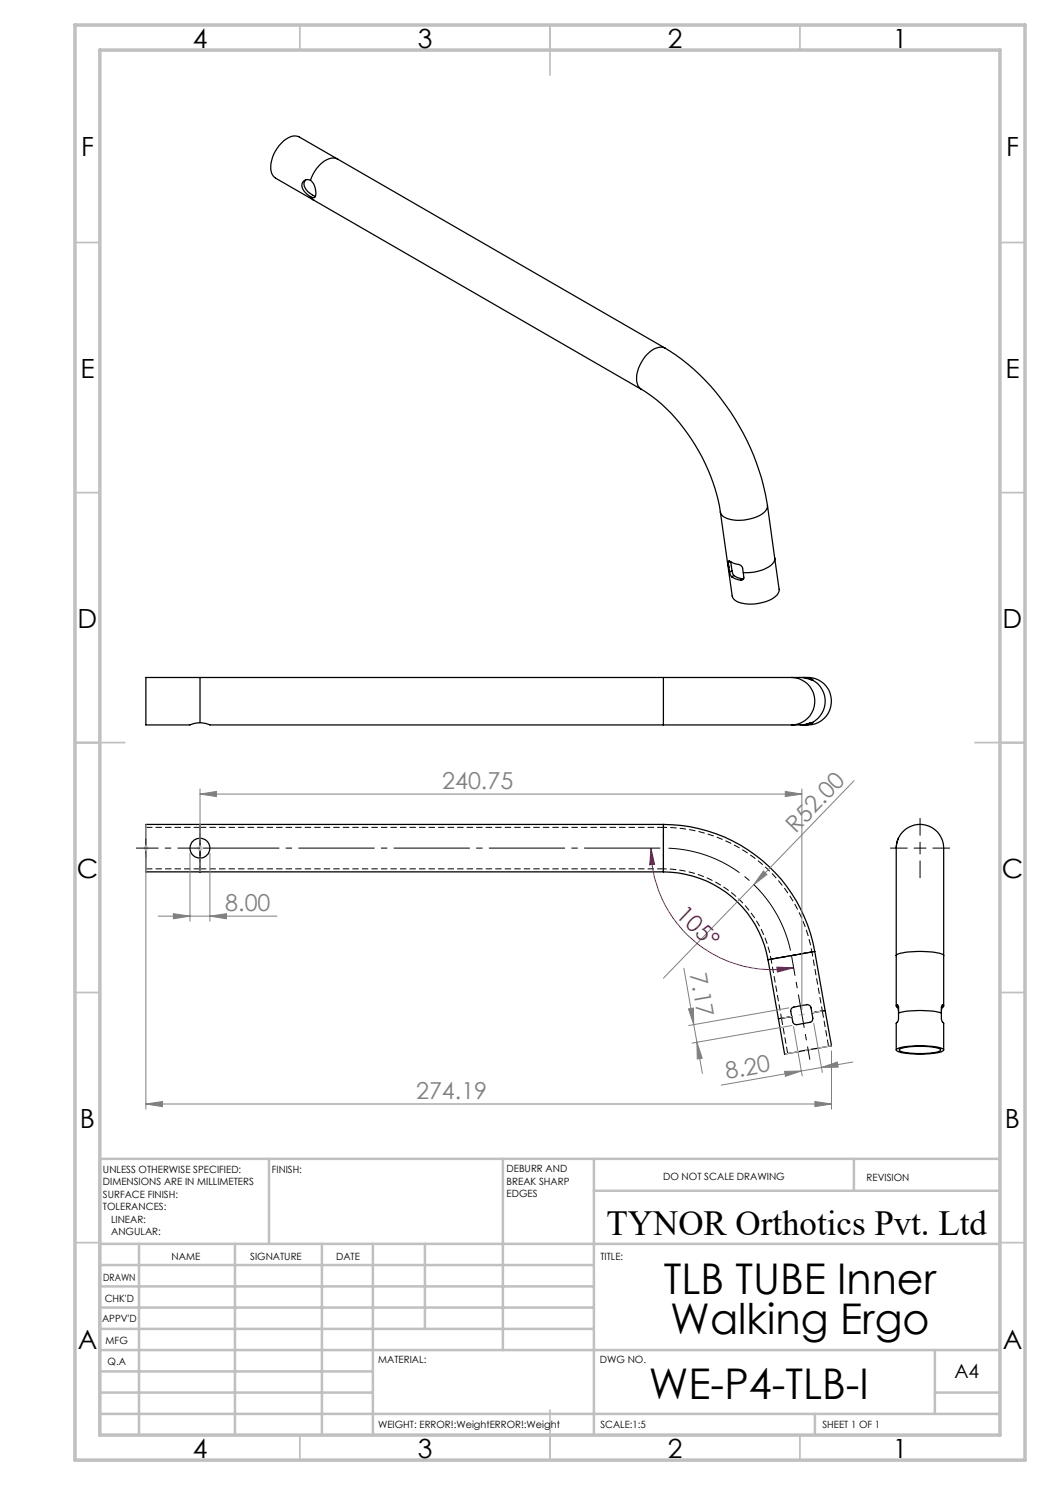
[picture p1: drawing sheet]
<svg xmlns="http://www.w3.org/2000/svg" width="210mm" height="297mm" viewBox="0 0 210 297" stroke-linecap="round" stroke-linejoin="round" font-family="sans-serif">
<path d="M162.4 190.4a30.2 30.2 0 0 0-29.7-24.9M158.4 203.3l-2.1 .3 2.1-.3M162.4 202.6l2.1-.4-2.1 .4" fill="none" stroke="#000" stroke-width=".2" stroke-dasharray="1.3 .6" stroke-dashoffset=".5" stroke-linecap="butt"/>
<path d="M29.2 173.8h10.8M40 173.8h92.7M40 165.5h-10.8M132.7 173.8v-8.3v8.3M132.7 165.5h-92.7M154.2 191.8l8.2-1.4-8.2 1.4" fill="none" stroke="#000" stroke-width=".2" stroke-dasharray="1.3 .6" stroke-linecap="butt"/>
<path d="M156.3 203.6l1.2 7.1M165.7 209.3l-1.2-7.1" fill="none" stroke="#000" stroke-width=".2" stroke-dasharray="1.3 .6" stroke-dashoffset="-.1" stroke-linecap="butt"/>
<path d="M40 164.9v9.5M132.7 173.8a21.9 21.9 0 0 1 21.5 18M132.7 164.9v9.5M163 190.3l-9.4 1.6" fill="none" stroke="#000" stroke-width=".2" stroke-dasharray="1.3 .6" stroke-dashoffset=".6" stroke-linecap="butt"/>
<path d="M40 171.6v2.2v-2.2M40 167.6v-2.1v2.1M154.2 191.8l2.1 11.8M164.5 202.2l-2.1-11.8" fill="none" stroke="#000" stroke-width=".2" stroke-dasharray="1.3 .6" stroke-dashoffset=".4" stroke-linecap="butt"/>
<path d="M158.4 203.3l-2.7 .4M165.1 202.1l-2.7 .5" fill="none" stroke="#000" stroke-width=".2" stroke-dasharray="1.3 .6" stroke-dashoffset=".2" stroke-linecap="butt"/>
<g fill="none" stroke="#000" stroke-width=".25">
<path d="M61.2 35.9a1.33 1.33 0 0 0 0 1.9l.9 .9 1 .6M62.1 36.1a3.3 3.3 0 0 1 .9 3.3l-.2 .1-.7-.2M62.1 36.1a1.19 1.19 0 0 0-1.4 .2 1.19 1.19 0 0 0-.2 1.4 4 4 0 0 0 1.6 1.6M62.1 39.3l.7 .7M67.5 31.8a2.89 2.89 0 0 0-3.2 .9l-1.3 1.5-.9 1.9M128.3 77.9a35.4 35.4 0 0 1 14.3 18.5l1.1 3.7 .4 2.3M133 69.6a45.6 45.6 0 0 1 19.3 26.1l1.2 5.4M133 69.6l-73.1-42.2a3 3 0 0 0-3.6 1.2 6.4 6.4 0 0 0-1.9 6.2l.7 .8 73.2 42.3M133 69.7a3.1 3.1 0 0 0-3.5 1.1 6.5 6.5 0 0 0-1.9 6.3l.7 .8M144.1 102.4l2.3 16.8a2.5 2.5 0 0 0 2.6 1.6 8.4 8.4 0 0 0 6.4-1.8l.5-1-1-6.4M145.6 112.9l.2 .6M145.7 112.6l.1-.5 .9 .5a2.16 2.16 0 0 1 1.8 1l.2 .9"/>
<path d="M145.7 112.6l.1 .9M145.8 113.5l.1 .9M145.9 114.4l.4 1M146 112.3l-.3 .3M146.2 112.4l.2 1.7M146.2 112.4v.1M146.3 115.4l.8 .4 1 .2M146.4 114.1l.4 1M146.4 114.1l-.5 .3M146.8 115.1l.7 .4 1.1 .3M146.8 115.1l-.5 .3M148.6 115.8h.1"/>
<path d="M148.6 115.8l-.5 .2M148.7 114.5l.1 1a.48 .48 0 0 1-.7 .5M153.5 101.1a2.68 2.68 0 0 1-2.2 2.3 7.2 7.2 0 0 1-6.9-.3l-.3-.7M153.5 101.1l1.4 10.5M154.9 111.6l.1 .1a2.45 2.45 0 0 1-1.7 1.9l-1.2 .5-1.4 .3-2 .1M40 135.5v9M132.7 135.5h25.6M132.7 135.5h-103.5v9.5h8.8l2-.5M132.7 135.5v9.5M158.3 135.5h2.1l2.2 .5-.6-.3M158.3 135.5a4.7 4.7 0 0 1 4.7 4.7 4.7 4.7 0 0 1-4.7 4.8M160.4 135.5l1.6 .2"/>
<path d="M160.7 135.5a4.8 4.8 0 0 1 5.6 4.7 4.8 4.8 0 0 1-5.6 4.8M162 135.7v.2M162.4 136a4.8 4.8 0 0 1 2.6 4.2 4.8 4.8 0 0 1-2.6 4.3M40 144.5l2 .5h90.7M132.7 145h25.6M162 144.8l.6-.3-2.2 .5h-2.1M162 144.8l-1.6 .2M162 144.6v.2M40 167.6a1.99 1.99 0 0 1 2 2 1.99 1.99 0 0 1-2 2M40 167.6a1.99 1.99 0 0 0-2 2 1.99 1.99 0 0 0 2 2M40 164.9v2.7M40 171.6v2.8"/>
<path d="M40 167.6v4.1M132.7 174.4a21.3 21.3 0 0 1 20.9 17.5M132.7 164.9a30.8 30.8 0 0 1 30.2 25.4M132.7 164.9h-103.5v9.5h103.5M132.7 164.9v9.5M179.2 169.6a4.8 4.8 0 0 1 5.2-4.7 4.8 4.8 0 0 1 4.3 5.6v20.6M179.2 169.6v21.5M179.3 168.9l-.1 .7M179.7 167.6l-.4 1.2M153.6 191.9l2.1 11.9M162.9 190.3l-9.3 1.6M162.9 190.3l2.1 11.8"/>
<path d="M179.2 191.1a4.6 4.6 0 0 1 3.1-.7l1.4-.1a10.8 10.8 0 0 1 5 .7v.1M179.2 191.1v10.1M188.7 191.1v10.1M158.3 201.6l.5-.2 2.7-.5a.74 .74 0 0 1 .7 .7l.4 2.1a.96 .96 0 0 1-1.3 .9h-.3a3.1 3.1 0 0 1-2.3 .1l-.2-.4-.3-2zM158.4 203.3l-2.7 .5M165 202.1l1.3 7.1h-.3l-9.1 1.6-1.2-7M165 202.1l-2.6 .5M179.3 209.8a17.4 17.4 0 0 1 7.6-.5l1.6 .4 .2 .4a5.8 5.8 0 0 1-3.4 .7h-.6a13.3 13.3 0 0 1-5.3-.6zM179.4 201.4l.3 .9M179.4 201.4h.3M179.5 200.9l.2 .4v2.4l-.1 .5-.4 .4v5.4M179.5 200.9a.23 .23 0 0 0-.3 .2 .23 .23 0 0 0 .2 .3"/>
<path d="M179.7 202.6a18.7 18.7 0 0 1 8.6 0M179.9 209.9a14.4 14.4 0 0 1 8.2 0v.2a13.3 13.3 0 0 1-6.6 .5l-1.2-.3-.4-.2zM188.3 201.4h.3M188.5 200.9h.1M188.6 200.9l-.3 .3v.4v2.1l.1 .5 .3 .4v5.4M188.6 201.4l-.3 .9M188.6 200.9a.24 .24 0 0 1 .1 .3 .24 .24 0 0 1-.1 .2"/>
</g>
<path d="M136.8 193.6l1.9 11.3M137.7 201.8l1-.2v3.3zM138.7 204.9l1.8 9.8M157.8 201.6l-20 3.5M158.4 205.1l-20 3.5" fill="none" stroke="#808080" stroke-width=".2"/>
<g fill="none" stroke="#c0c0c0" stroke-width=".35">
<path d="M60 5v5M110 5v10M160 5v5M15 48.5h5M200 48.5h5M15 98.5h5M200 98.5h5M15 148.5h10M195 148.5h10M15 198.5h5M200 198.5h5M15 248.5h5"/>
<path d="M200 248.5h5M60 287v5M110 282v10M160 287v5"/>
</g>
<g fill="none" stroke="#c0c0c0" stroke-width=".5">
<path d="M53.8 231.8v17M100.6 231.8v38.2M118.8 231.8v55.2M118.8 238.2h81.2M170.8 231.8v6.4M200 231.8h-180v55.2M20 248.8h180M20 257.3h98.8M20 253h98.8M27.8 248.8v38.2M47 248.8v38.2M64.4 248.8v38.2"/>
<path d="M74.6 248.8v38.2M85 248.8v17M20 265.8h98.8M20 261.5h98.8M20 278.5h54.6M20 274.3h54.6M20 270h180M187 278.5h13M187 270v12.8M20 282.8h180M163 282.8v4.2"/>
</g>
<path d="M15 5h190v287h-190zM20 10h180v277h-180z" fill="none" stroke="#c0c0c0" stroke-width=".7"/>
<path d="M137.7 201.8l1-.2v3.3z" fill="#808080"/>
<path d="M139.4 208.5l1 3.1-.9 .2z" fill="none" stroke="#808080" stroke-width=".2"/>
<path d="M139.4 208.5l1 3.1-.9 .2z" fill="#808080"/>
<path d="M156.9 214.3l3.4-.1-3.2 1.1zM158.7 205.3l1.7 9.9M162.7 204.6l1.8 9.9M170.6 212.4l-26.3 4.6" fill="none" stroke="#808080" stroke-width=".2"/>
<path d="M156.9 214.3l3.4-.1-3.2 1.1z" fill="#808080"/>
<path d="M164.3 213.5l3.2-1.1 .1 1z" fill="none" stroke="#808080" stroke-width=".2"/>
<path d="M164.3 213.5l3.2-1.1 .1 1z" fill="#808080"/>
<path d="M170.8 156.1l-20.1 20.8M150.7 176.9l-18 18.7M152.7 174.2l.7 .7-2.7 2z" fill="none" stroke="#808080" stroke-width=".2"/>
<path d="M152.7 174.2l.7 .7-2.7 2z" fill="#808080"/>
<path d="M130.2 169.6l.7 3.3-1 .1z" fill="none" stroke="#a0006e" stroke-width=".2"/>
<path d="M130.2 169.6l.7 3.3-1 .1z" fill="#a0006e"/>
<path d="M155.4 193.4l3.3 .2-3.2 .8z" fill="none" stroke="#a0006e" stroke-width=".2"/>
<path d="M155.4 193.4l3.3 .2-3.2 .8z" fill="#a0006e"/>
<path d="M130.2 169.6a24.3 24.3 0 0 0 28.5 24" fill="none" stroke="#a0006e" stroke-width=".2"/>
<path d="M40 158.8l3.3-.5v1zM40 157.8v10.8M40 158.8h120.4M160.4 157.8v44.1" fill="none" stroke="#808080" stroke-width=".2"/>
<path d="M28.7 169.6h1M28.8 169.3l.7 .7M29.2 169.2v.9M29.5 169.3l-.7 .7M39.5 169.6h1M39.7 169.3l.7 .7M40 169.2v.9M40.4 169.3l-.7 .7" fill="none" stroke="#c0c0c0" stroke-width=".2"/>
<path d="M156.3 203.6l8.2-1.4" fill="none" stroke="#c0c0c0" stroke-width=".2" stroke-dasharray="15.2 1.3 1.3 1.3" stroke-dashoffset="13" stroke-linecap="butt"/>
<path d="M29.2 164.9v9.5M40 164.9v9.5M156.9 210.8l9.4-1.7" fill="none" stroke="#c0c0c0" stroke-width=".2" stroke-dasharray="15.2 1.3 1.3 1.3" stroke-dashoffset="12.4" stroke-linecap="butt"/>
<path d="M38 169.6h4" fill="none" stroke="#c0c0c0" stroke-width=".2" stroke-dasharray="15.2 1.3 1.3 1.3" stroke-dashoffset="15.1" stroke-linecap="butt"/>
<path d="M40 158.8l3.3-.5v1z" fill="#808080"/>
<path d="M157.1 158.3l3.3 .5-3.3 .5z" fill="none" stroke="#808080" stroke-width=".2"/>
<path d="M157.1 158.3l3.3 .5-3.3 .5z" fill="#808080"/>
<path d="M29.2 170.6v51.2M166.3 210.2v11.6M29.2 220.8l3.3-.5v1zM29.2 220.8h137.1" fill="none" stroke="#808080" stroke-width=".2"/>
<path d="M29.2 220.8l3.3-.5v1z" fill="#808080"/>
<path d="M163 220.3l3.3 .5-3.3 .5z" fill="none" stroke="#808080" stroke-width=".2"/>
<path d="M163 220.3l3.3 .5-3.3 .5z" fill="#808080"/>
<path d="M38 170.6v13.7M42 170.6v13.7M31.6 183.2h23.8M34.7 182.7l3.3 .5-3.3 .6z" fill="none" stroke="#808080" stroke-width=".2"/>
<path d="M34.7 182.7l3.3 .5-3.3 .6z" fill="#808080"/>
<path d="M42 183.2l3.3-.5v1.1z" fill="none" stroke="#808080" stroke-width=".2"/>
<path d="M42 183.2l3.3-.5v1.1z" fill="#808080"/>
<path d="M158.3 191.1a26 26 0 0 0-25.6-21.5" fill="none" stroke="#000" stroke-width=".2" stroke-dasharray="15.2 1.3 1.3 1.3" stroke-dashoffset="-1" stroke-linecap="butt"/>
<path d="M40 169.6h92.7" fill="none" stroke="#000" stroke-width=".2" stroke-dasharray="15.2 1.3 1.3 1.3" stroke-dashoffset="-.6" stroke-linecap="butt"/>
<path d="M158.3 191.1l2.1 11.8" fill="none" stroke="#000" stroke-width=".2" stroke-dasharray="15.2 1.3 1.3 1.3" stroke-dashoffset="11.1" stroke-linecap="butt"/>
<path d="M40 169.6h-12.8" fill="none" stroke="#000" stroke-width=".2" stroke-dasharray="15.2 1.3 1.3 1.3" stroke-dashoffset="10.7" stroke-linecap="butt"/>
<path d="M160.4 202.9l1.6 9" fill="none" stroke="#000" stroke-width=".2" stroke-dasharray="15.2 1.3 1.3 1.3" stroke-dashoffset="12.6" stroke-linecap="butt"/>
<path d="M181.5 169.6h-3.5M184 169.6v-1.2M184 169.6h-1.2M184 169.6v1.3M184 169.6h1.3M184 167.1v-3.5M184 172.1v3.5M186.5 169.6h3.5" fill="none" stroke="#000" stroke-width=".2" stroke-dasharray="15.2 1.3 1.3 1.3" stroke-linecap="butt"/>
<g font-size="8.5">
<text x="132.8" y="258.8">TLB TUBE Inner</text>
<text x="134.1" y="266.9">Walking Ergo</text>
<text x="129.8" y="279.7">WE-P4-TLB-I</text>
</g>
<text font-size="7.1" x="121.3" y="246.9">TYNOR Orthotics Pvt. Ltd</text>
<g font-size="5.3">
<text x="38.5" y="9.5">4</text>
<text x="83.5" y="9.5">3</text>
<text x="133.5" y="9.5">2</text>
<text x="178.5" y="9.5">1</text>
<text x="16.2" y="31.2">F</text>
<text x="201.2" y="31.2">F</text>
<text x="16.1" y="75.5">E</text>
<text x="201.1" y="75.5">E</text>
<text x="15.5" y="125.5">D</text>
<text x="200.5" y="125.5">D</text>
<text x="15.4" y="175.5">C</text>
<text x="200.4" y="175.5">C</text>
<text x="16" y="225.5">B</text>
<text x="201" y="225.5">B</text>
<text x="15.5" y="269.7">A</text>
<text x="200.5" y="269.7">A</text>
<text x="38.5" y="291.5">4</text>
<text x="83.5" y="291.5">3</text>
<text x="133.5" y="291.5">2</text>
<text x="178.5" y="291.5">1</text>
</g>
<g font-size="4.7" fill="#808080">
<text x="88.4" y="157.8">240.75</text>
<text x="159.2" y="166.8" transform="rotate(-46 159.2 166.8)">R52.00</text>
<text x="45.1" y="182.2">8.00</text>
<text x="138" y="194.7" transform="rotate(80 138 194.7)">7.17</text>
<text x="145.4" y="215.8" transform="rotate(-10 145.4 215.8)">8.20</text>
<text x="83.2" y="219.8">274.19</text>
</g>
<text font-size="4.7" fill="#a0006e" x="135" y="183.2" transform="rotate(44 135 183.2)">105°</text>
<text font-size="3.9" x="190.9" y="275.5">A4</text>
<g font-size="2">
<text x="20.6" y="234.6">UNLESS OTHERWISE SPECIFIED:</text>
<text x="20.6" y="237.1">DIMENSIONS ARE IN MILLIMETERS</text>
<text x="20.6" y="239.6">SURFACE FINISH:</text>
<text x="54.4" y="234.6">FINISH:</text>
<text x="101.3" y="234.5">DEBURR AND</text>
<text x="101.3" y="237">BREAK SHARP</text>
<text x="101.3" y="239.5">EDGES</text>
<text x="132.6" y="236">DO NOT SCALE DRAWING</text>
<text x="173.3" y="236.2">REVISION</text>
<text x="20.6" y="242.1">TOLERANCES:</text>
<text x="22.2" y="244.6">LINEAR:</text>
<text x="22.2" y="247.1">ANGULAR:</text>
<text x="34.3" y="252">NAME</text>
<text x="50" y="251.9">SIGNATURE</text>
<text x="67.2" y="251.9">DATE</text>
<text x="120.1" y="251.9">TITLE:</text>
<text x="20.6" y="256.1">DRAWN</text>
<text x="20.9" y="260.3">CHK'D</text>
<text x="20.4" y="264.4">APPV'D</text>
<text x="21.1" y="268.8">MFG</text>
<text x="21.5" y="273">Q.A</text>
<text x="75.6" y="272.5">MATERIAL:</text>
<text x="120" y="272.5">DWG NO.</text>
<text x="75.6" y="285.5">WEIGHT: ERROR!:WeightERROR!:Weight</text>
<text x="120.1" y="285.6">SCALE:1:5</text>
<text x="164.5" y="285.6">SHEET 1 OF 1</text>
</g>
</svg>
